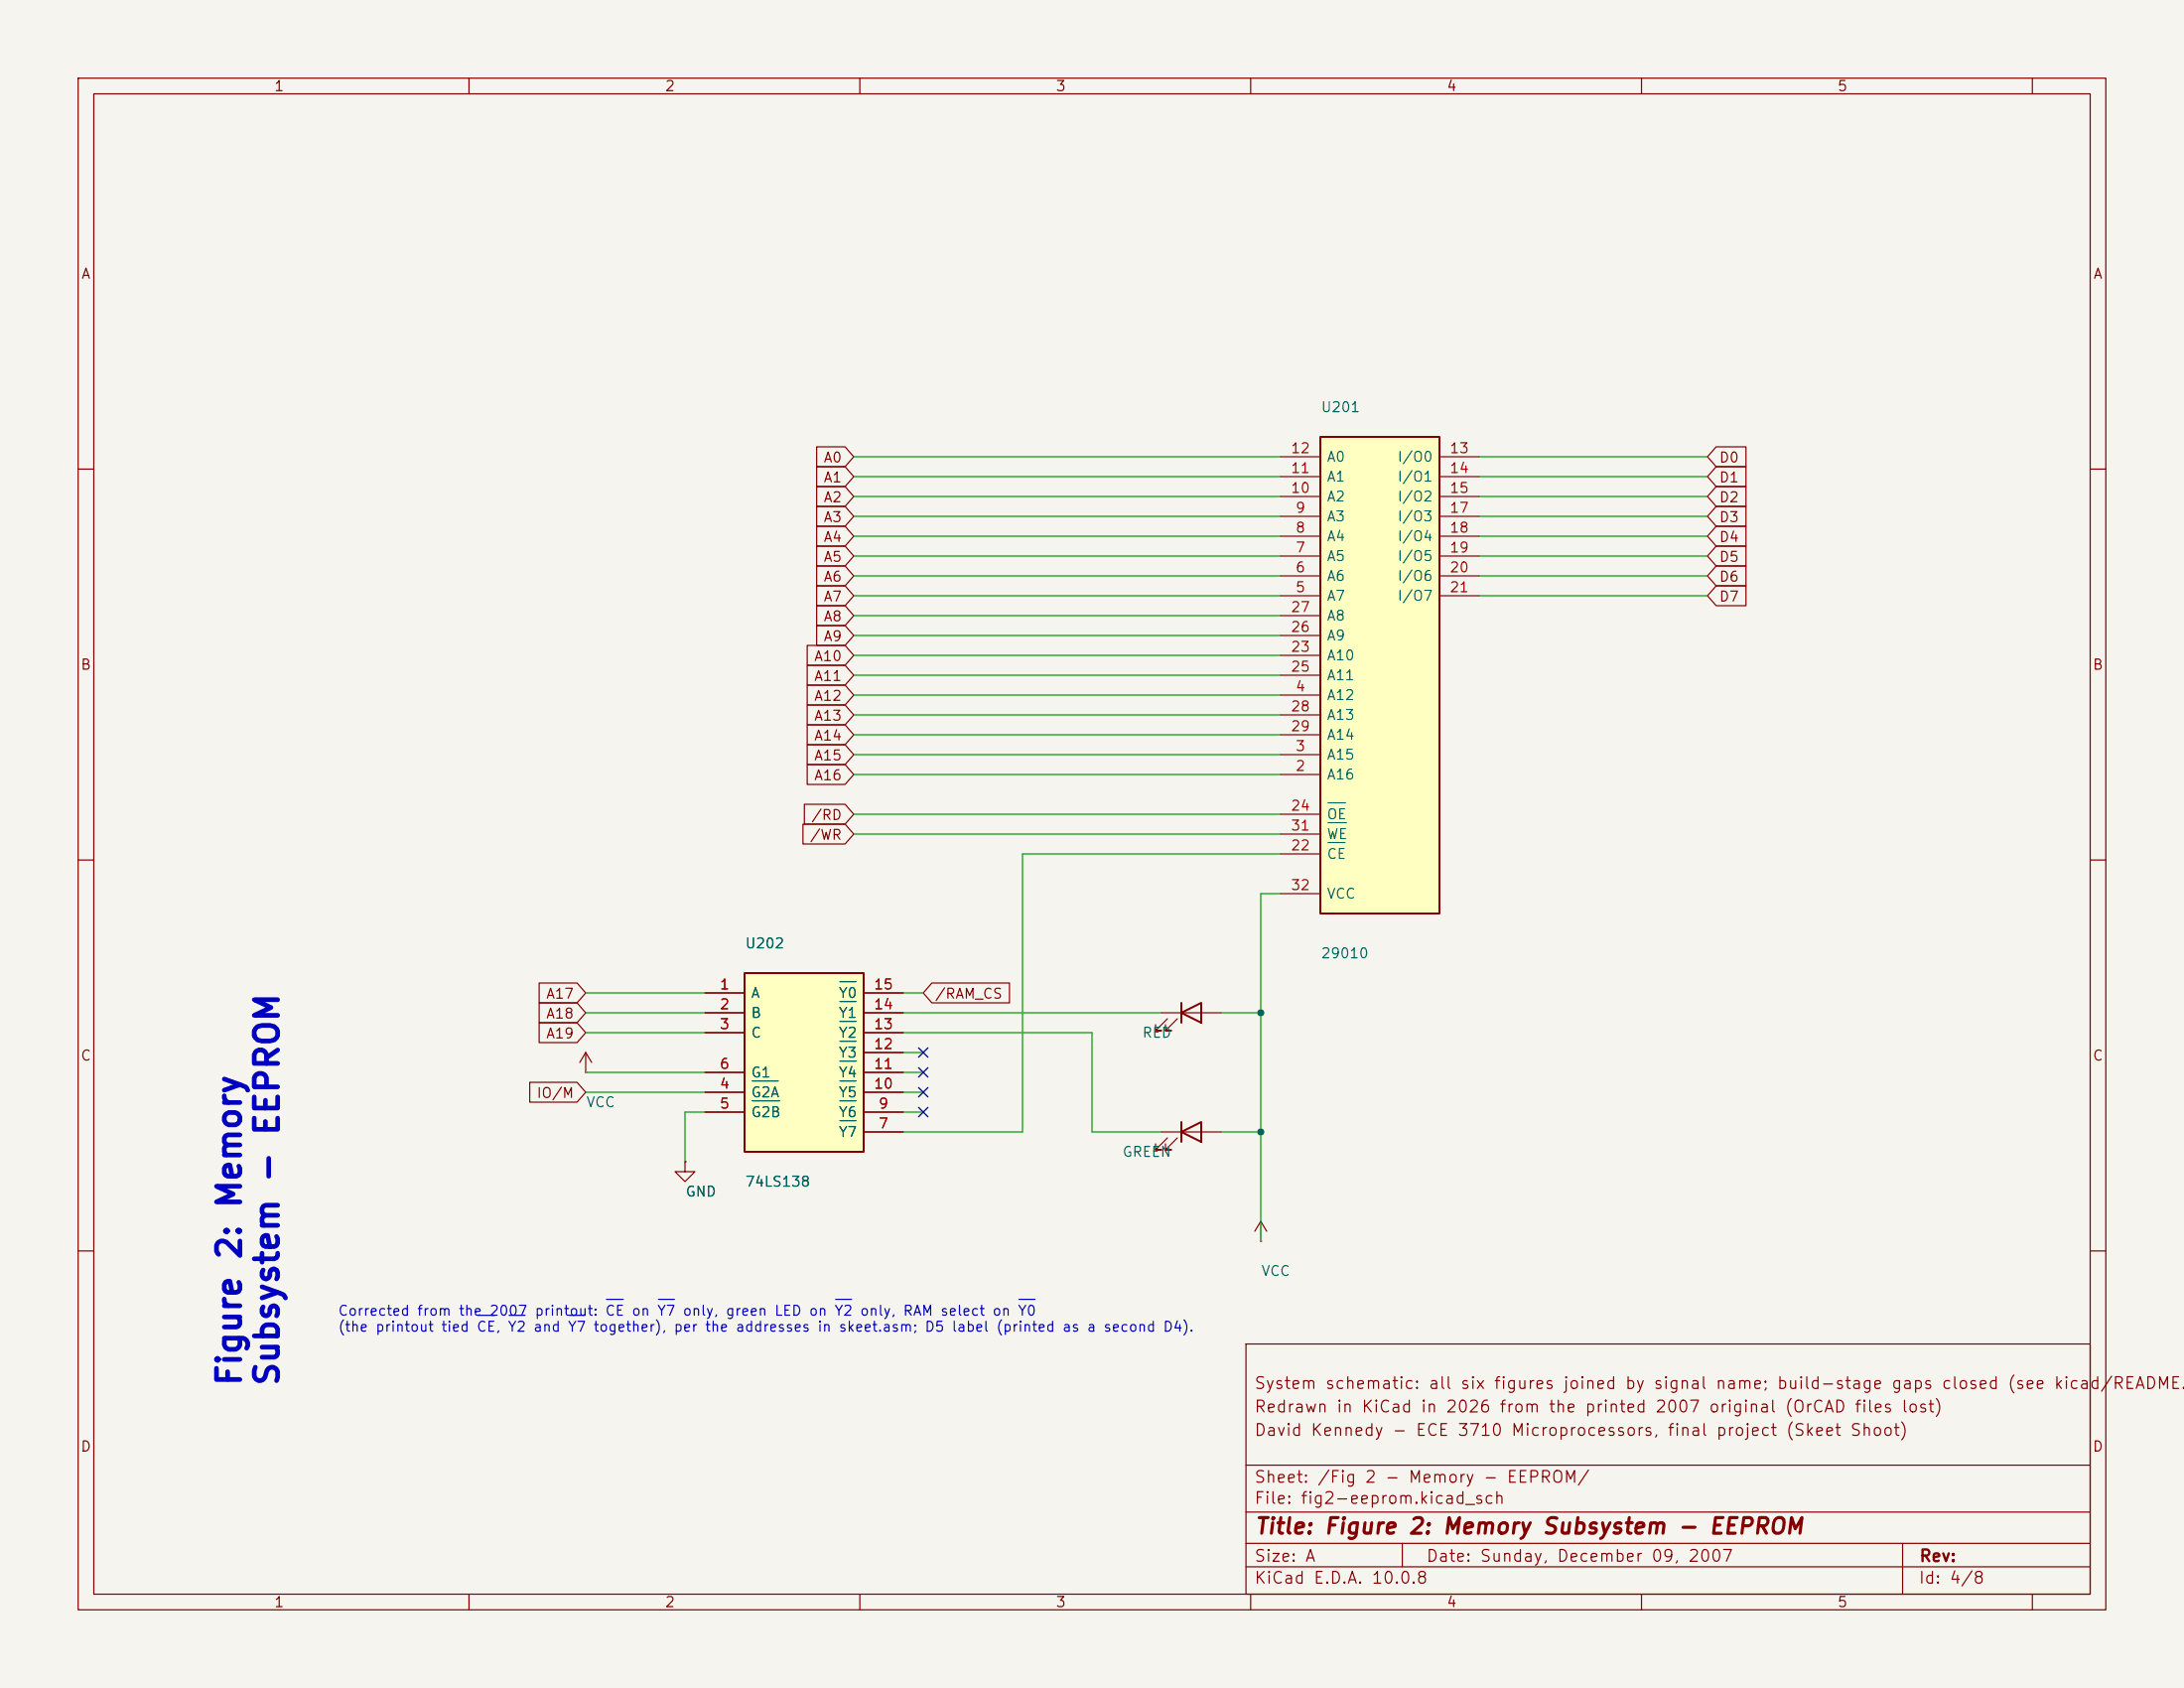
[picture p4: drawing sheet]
<svg xmlns="http://www.w3.org/2000/svg" width="279mm" height="216mm" viewBox="0 0 279 216" stroke-linecap="round" stroke-linejoin="round" font-family="sans-serif">
<path d="M0 0h279.4v215.9h-279.4z" fill="#f5f4ef" stroke="#f5f4ef" stroke-width=".13"/>
<g fill="none" stroke="#840000" stroke-width=".15">
<path d="M10 10h259.4v195.9h-259.4zM12 12h255.4v191.9h-255.4zM60 10v2M110 10v2M160 10v2M210 10v2M260 10v2M10 60h2M267.4 60h2M10 110h2M267.4 110h2M10 160h2"/>
<path d="M159.4 171.9h108v32h-108zM267.4 160h2M159.4 197.4h108M159.4 193.4h108M159.4 187.4h108M179.4 197.4v3M243.4 197.4v6.5M60 203.9v2M110 203.9v2M159.4 200.4h108M160 203.9v2M210 203.9v2"/>
<path d="M260 203.9v2"/>
</g>
<path d="M95.2 124.5h15.3v22.8h-15.3z" fill="#ffffc2"/>
<path d="M95.2 124.5h15.3v22.8h-15.3zM151.1 144.8l2.6-1.3v2.6zM151.1 143.5v2.6" fill="none" stroke="#840000" stroke-width=".25"/>
<g fill="none" stroke="#840000" stroke-width=".15">
<path d="M74.9 137.2h.1M74.9 134.6l-.7 1.3M74.9 134.6l.8 1.3M74.9 134.6v2.6M90.2 127h5M90.2 129.5h5M90.2 132.1h5M90.2 139.7h5M90.2 137.2h5M110.5 127h5.1M110.5 129.5h5.1M110.5 132.1h5.1"/>
<path d="M110.5 139.7h5.1M110.5 137.2h5.1M110.5 134.6h5.1M87.6 148.6v1.3h1.3l-1.3 1.2-1.2-1.2h1.2M87.6 148.6h.1M90.2 142.2h5M110.5 142.2h5.1M110.5 144.8h5.1M148.6 144.8h7.6M149.4 145.5l-1.6 1.6h.8h-.8v-.8M150.6 145.5l-1.5 1.6h.8h-.8v-.8M161.3 158.8h.1"/>
<path d="M161.3 156.2l-.8 1.3M161.3 156.2l.8 1.3M161.3 156.2v2.6"/>
</g>
<path d="M96.2 138.3h3.4M107.5 138.3h2M107.5 135.7h2M107.5 133.2h2M107.5 130.6h2M107.5 128.1h2M107.5 125.6h2M96.2 140.8h3.5M107.5 140.8h2M107.5 143.3h2" fill="none" stroke="#006464" stroke-width=".15"/>
<path d="M168.9 55.9h15.2v60.9h-15.2z" fill="#ffffc2"/>
<path d="M168.9 55.9h15.2v60.9h-15.2zM151.1 129.5l2.6-1.2v2.5zM151.1 128.3v2.5" fill="none" stroke="#840000" stroke-width=".25"/>
<g fill="none" stroke="#840000" stroke-width=".15">
<path d="M104.5 57.1h3.6l1.1 1.3-1.1 1.3h-3.6zM104.5 59.7h3.6l1.1 1.3-1.1 1.2h-3.6zM163.8 58.4h5.1M184.1 58.4h5.1M219.6 57.1h3.8v2.6h-3.8l-1.2-1.3zM219.6 59.7h3.8v2.5h-3.8l-1.2-1.2zM104.5 62.2h3.6l1.1 1.3-1.1 1.3h-3.6zM104.5 64.8h3.6l1.1 1.2-1.1 1.3h-3.6zM104.5 67.3h3.6l1.1 1.3-1.1 1.3h-3.6zM104.5 69.8h3.6l1.1 1.3-1.1 1.3h-3.6zM104.5 72.4h3.6l1.1 1.3-1.1 1.2h-3.6zM104.5 74.9h3.6l1.1 1.3-1.1 1.3h-3.6z"/>
<path d="M104.5 77.5h3.6l1.1 1.2-1.1 1.3h-3.6zM163.8 76.2h5.1M163.8 73.7h5.1M163.8 71.1h5.1M163.8 68.6h5.1M163.8 66h5.1M163.8 63.5h5.1M163.8 61h5.1M163.8 78.7h5.1M184.1 76.2h5.1M184.1 73.7h5.1M184.1 71.1h5.1"/>
<path d="M184.1 68.6h5.1M184.1 66h5.1M184.1 63.5h5.1M184.1 61h5.1M219.6 74.9h3.8v2.6h-3.8l-1.2-1.3zM219.6 62.2h3.8v2.6h-3.8l-1.2-1.3zM219.6 64.8h3.8v2.5h-3.8l-1.2-1.3zM219.6 67.3h3.8v2.6h-3.8l-1.2-1.3zM219.6 69.8h3.8v2.6h-3.8l-1.2-1.3zM219.6 72.4h3.8v2.5h-3.8l-1.2-1.2zM103.3 82.5h4.8l1.1 1.3-1.1 1.3h-4.8zM103.3 87.6h4.8l1.1 1.3-1.1 1.3h-4.8z"/>
<path d="M103.3 90.2h4.8l1.1 1.2-1.1 1.3h-4.8zM103.3 92.7h4.8l1.1 1.3-1.1 1.3h-4.8zM103.3 95.2h4.8l1.1 1.3-1.1 1.3h-4.8zM103.3 97.8h4.8l1.1 1.3-1.1 1.2h-4.8zM103.3 85.1h4.8l1.1 1.3-1.1 1.2h-4.8zM104.5 80h3.6l1.1 1.3-1.1 1.3h-3.6zM163.8 99.1h5.1M163.8 96.5h5.1M163.8 88.9h5.1M163.8 83.8h5.1M163.8 86.4h5.1M163.8 81.3h5.1"/>
<path d="M163.8 91.4h5.1M163.8 94h5.1M102.7 105.4h5.4l1.1 1.3-1.1 1.3h-5.4zM102.9 102.9h5.2l1.1 1.2-1.1 1.3h-5.2zM163.8 109.2h5.1M163.8 104.1h5.1M163.8 106.7h5.1M163.8 114.3h5.1M67.8 138.4h6l1.1 1.3-1.1 1.3h-6zM69 125.7h4.8l1.1 1.3-1.1 1.3h-4.8zM69 128.3h4.8l1.1 1.2-1.1 1.3h-4.8zM69 130.8h4.8l1.1 1.3-1.1 1.3h-4.8z"/>
<path d="M90.2 129.5h5M90.2 127h5M90.2 132.1h5M90.2 139.7h5M90.2 137.2h5M110.5 129.5h5.1M110.5 127h5.1M110.5 132.1h5.1M110.5 139.7h5.1M110.5 137.2h5.1M110.5 134.6h5.1M119.2 125.7h9.9v2.6h-9.9l-1.1-1.3z"/>
<path d="M148.6 129.5h7.6M149.4 130.3l-1.6 1.5h.8h-.8v-.7M150.6 130.3l-1.5 1.5h.8h-.8v-.7M87.6 148.6h.1M90.2 142.2h5M110.5 142.2h5.1M110.5 144.8h5.1"/>
</g>
<g fill="none" stroke="#006464" stroke-width=".15">
<path d="M169.9 107.8h2.2M169.9 102.7h2.2M169.9 105.2h2.3M96.2 138.3h3.4M107.5 138.3h2M107.5 135.7h2M107.5 133.2h2M107.5 130.6h2M107.5 128.1h2M107.5 125.6h2M96.2 140.8h3.5M107.5 140.8h2"/>
<path d="M107.5 143.3h2"/>
</g>
<g fill="none" stroke="#009600" stroke-width=".15">
<path d="M109.2 58.4h54.6M189.2 58.4h29.2M109.2 61h54.6M109.2 63.5h54.6M109.2 66h54.6M109.2 68.6h54.6M109.2 71.1h54.6M109.2 73.7h54.6M109.2 76.2h54.6M109.2 78.7h54.6M189.2 61h29.2M189.2 63.5h29.2"/>
<path d="M189.2 66h29.2M189.2 68.6h29.2M189.2 71.1h29.2M189.2 73.7h29.2M189.2 76.2h29.2M109.2 96.5h54.6M109.2 99.1h54.6M109.2 94h54.6M109.2 88.9h54.6M109.2 91.4h54.6M109.2 86.4h54.6M109.2 83.8h54.6"/>
<path d="M109.2 81.3h54.6M109.2 104.1h54.6M109.2 106.7h54.6M163.8 109.2h-33v35.6h-15.2M163.8 114.3h-2.5v44.5M74.9 129.5h15.3M74.9 132.1h15.3M74.9 137.2h15.3M74.9 139.7h15.3M74.9 127h15.3M115.6 129.5h33M115.6 132.1h24.1v12.7h8.9"/>
<path d="M115.6 137.2h2.5M115.6 139.7h2.5M115.6 127h2.5M115.6 134.6h2.5M156.2 129.5h5.1M90.2 142.2h-2.6v6.4M115.6 142.2h2.5M156.2 144.8h5.1"/>
</g>
<path d="M117.5 134l1.2 1.2M117.5 136.6l1.2 1.2M117.5 139.1l1.2 1.2M118.7 134l-1.2 1.2M118.7 136.6l-1.2 1.2M118.7 139.1l-1.2 1.2M117.5 141.6l1.2 1.2M118.7 141.6l-1.2 1.2" fill="none" stroke="#000084" stroke-width=".15"/>
<path d="M61.1 168.2h2.2M65.1 168.2h2.1M72.8 168.2h2M77.6 166.2h2.1M84.2 166.2h2.1M106.9 166.2h2.1M130.4 166.2h2" fill="none" stroke="#0000c2" stroke-width=".15"/>
<g fill="#009600">
<circle cx="161.3" cy="129.5" r=".46"/>
<circle cx="161.3" cy="144.8" r=".46"/>
</g>
<g font-size="3" fill="#0000c2">
<text x="31.6" y="177.5" transform="rotate(-90 31.6 177.5)">Figure 2: Memory</text>
<text x="36.4" y="177.5" transform="rotate(-90 36.4 177.5)">Subsystem - EEPROM</text>
</g>
<text font-size="2" fill="#840000" x="160.4" y="196.7">Title: Figure 2: Memory Subsystem - EEPROM</text>
<g font-size="1.5" fill="#840000">
<text x="160.4" y="178">System schematic: all six figures joined by signal name; build-stage gaps closed (see kicad/README.t</text>
<text x="160.4" y="184">David Kennedy - ECE 3710 Microprocessors, final project (Skeet Shoot)</text>
<text x="160.4" y="181">Redrawn in KiCad in 2026 from the printed 2007 original (OrCAD files lost)</text>
<text x="160.4" y="190">Sheet: /Fig 2 - Memory - EEPROM/</text>
<text x="160.4" y="192.7">File: fig2-eeprom.kicad_sch</text>
<text x="160.4" y="202.9">KiCad E.D.A. 10.0.8</text>
<text x="160.4" y="200.1">Size: A</text>
<text x="182.4" y="200.1">Date: Sunday, December 09, 2007</text>
<text x="245.4" y="202.9">Id: 4/8</text>
<text x="245.4" y="200.1">Rev:</text>
</g>
<g font-size="1.3" fill="#840000">
<text x="35" y="12">1</text>
<text x="85" y="12">2</text>
<text x="135" y="12">3</text>
<text x="185" y="12">4</text>
<text x="235" y="12">5</text>
<text x="10.3" y="36">A</text>
<text x="267.7" y="36">A</text>
<text x="105.3" y="59.5">A0</text>
<text x="219.8" y="59.5">D0</text>
<text x="105.3" y="62">A1</text>
<text x="105.3" y="64.6">A2</text>
<text x="219.8" y="62">D1</text>
<text x="219.8" y="64.6">D2</text>
<text x="105.3" y="67.1">A3</text>
<text x="105.3" y="69.6">A4</text>
<text x="219.8" y="67.1">D3</text>
<text x="219.8" y="69.6">D4</text>
<text x="105.3" y="72.2">A5</text>
<text x="105.3" y="74.7">A6</text>
<text x="105.3" y="77.3">A7</text>
<text x="219.8" y="77.3">D7</text>
<text x="219.8" y="72.2">D5</text>
<text x="219.8" y="74.7">D6</text>
<text x="105.3" y="79.8">A8</text>
<text x="105.3" y="82.3">A9</text>
<text x="10.2" y="86">B</text>
<text x="104.1" y="84.9">A10</text>
<text x="104.1" y="90">A12</text>
<text x="104.1" y="87.4">A11</text>
<text x="267.6" y="86">B</text>
<text x="104.1" y="92.5">A13</text>
<text x="104.1" y="95">A14</text>
<text x="104.1" y="97.6">A15</text>
<text x="104.1" y="100.1">A16</text>
<text x="103.5" y="107.7">/WR</text>
<text x="103.7" y="105.2">/RD</text>
<text x="69.8" y="128.1">A17</text>
<text x="69.8" y="130.6">A18</text>
<text x="119.5" y="128.1">/RAM_CS</text>
<text x="10.2" y="136">C</text>
<text x="69.8" y="133.1">A19</text>
<text x="267.6" y="136">C</text>
<text x="68.6" y="140.8">IO/M</text>
<text x="10.2" y="186">D</text>
<text x="267.6" y="186">D</text>
<text x="35" y="205.9">1</text>
<text x="85" y="205.9">2</text>
<text x="135" y="205.9">3</text>
<text x="185" y="205.9">4</text>
<text x="235" y="205.9">5</text>
</g>
<g font-size="1.3" fill="#006464">
<text x="168.9" y="53">U201</text>
<text x="169.6" y="59.4">A0</text>
<text x="178.7" y="59.4">I/O0</text>
<text x="169.6" y="64.5">A2</text>
<text x="169.6" y="61.9">A1</text>
<text x="178.7" y="61.9">I/O1</text>
<text x="178.7" y="64.5">I/O2</text>
<text x="169.6" y="69.5">A4</text>
<text x="169.6" y="67">A3</text>
<text x="178.7" y="67">I/O3</text>
<text x="178.7" y="69.5">I/O4</text>
<text x="169.6" y="77.2">A7</text>
<text x="169.6" y="74.6">A6</text>
<text x="169.6" y="72.1">A5</text>
<text x="178.7" y="72.1">I/O5</text>
<text x="178.7" y="74.6">I/O6</text>
<text x="178.7" y="77.2">I/O7</text>
<text x="169.6" y="82.2">A9</text>
<text x="169.6" y="79.7">A8</text>
<text x="169.6" y="89.9">A12</text>
<text x="169.6" y="84.8">A10</text>
<text x="169.6" y="87.3">A11</text>
<text x="169.6" y="92.4">A13</text>
<text x="169.6" y="94.9">A14</text>
<text x="169.6" y="100">A16</text>
<text x="169.6" y="97.5">A15</text>
<text x="169.6" y="105.1">OE</text>
<text x="169.6" y="107.6">WE</text>
<text x="169.6" y="110.2">CE</text>
<text x="169.6" y="115.3">VCC</text>
<text x="95.2" y="121.6">U202</text>
<text x="168.9" y="122.9">29010</text>
<text x="96" y="128">A</text>
<text x="96" y="130.5">B</text>
<text x="107.2" y="130.5">Y1</text>
<text x="107.2" y="128">Y0</text>
<text x="96" y="133">C</text>
<text x="107.2" y="135.6">Y3</text>
<text x="107.2" y="133">Y2</text>
<text x="146" y="133">RED</text>
<text x="74.9" y="141.9">VCC</text>
<text x="96" y="140.7">G2A</text>
<text x="96" y="143.2">G2B</text>
<text x="96" y="138.1">G1</text>
<text x="107.2" y="143.2">Y6</text>
<text x="107.2" y="140.7">Y5</text>
<text x="107.2" y="138.1">Y4</text>
<text x="107.2" y="145.7">Y7</text>
<text x="143.5" y="148.3">GREEN</text>
<text x="87.6" y="153.4">GND</text>
<text x="95.2" y="152.1">74LS138</text>
<text x="161.3" y="163.5">VCC</text>
</g>
<g font-size="1.3" fill="#a90000">
<text x="165" y="58.3">12</text>
<text x="185.4" y="58.3">13</text>
<text x="165" y="63.4">10</text>
<text x="165" y="60.8">11</text>
<text x="165.6" y="65.9">9</text>
<text x="185.4" y="60.8">14</text>
<text x="185.4" y="63.4">15</text>
<text x="185.4" y="65.9">17</text>
<text x="165.6" y="71">7</text>
<text x="165.6" y="68.4">8</text>
<text x="185.4" y="68.4">18</text>
<text x="185.4" y="71">19</text>
<text x="165.6" y="76.1">5</text>
<text x="165.6" y="73.5">6</text>
<text x="185.4" y="73.5">20</text>
<text x="185.4" y="76.1">21</text>
<text x="165" y="83.7">23</text>
<text x="165" y="81.1">26</text>
<text x="165" y="78.6">27</text>
<text x="165" y="86.2">25</text>
<text x="165.6" y="88.8">4</text>
<text x="165" y="91.3">28</text>
<text x="165" y="93.8">29</text>
<text x="165.6" y="98.9">2</text>
<text x="165.6" y="96.4">3</text>
<text x="165" y="104">24</text>
<text x="165" y="106.5">31</text>
<text x="165" y="109.1">22</text>
<text x="165" y="114.2">32</text>
<text x="92" y="126.9">1</text>
<text x="92" y="129.4">2</text>
<text x="92" y="131.9">3</text>
<text x="111.7" y="131.9">13</text>
<text x="111.7" y="129.4">14</text>
<text x="111.7" y="126.9">15</text>
<text x="92" y="137">6</text>
<text x="111.7" y="137">11</text>
<text x="111.7" y="134.5">12</text>
<text x="92" y="139.6">4</text>
<text x="92" y="142.1">5</text>
<text x="111.7" y="139.6">10</text>
<text x="112.3" y="142.1">9</text>
<text x="112.3" y="144.6">7</text>
</g>
<g font-size="1.3" fill="#0000c2">
<text x="43.2" y="168.6">Corrected from the 2007 printout: CE on Y7 only, green LED on Y2 only, RAM select on Y0</text>
<text x="43.2" y="170.6">(the printout tied CE, Y2 and Y7 together), per the addresses in skeet.asm; D5 label (printed as a second D4).</text>
</g>
</svg>
